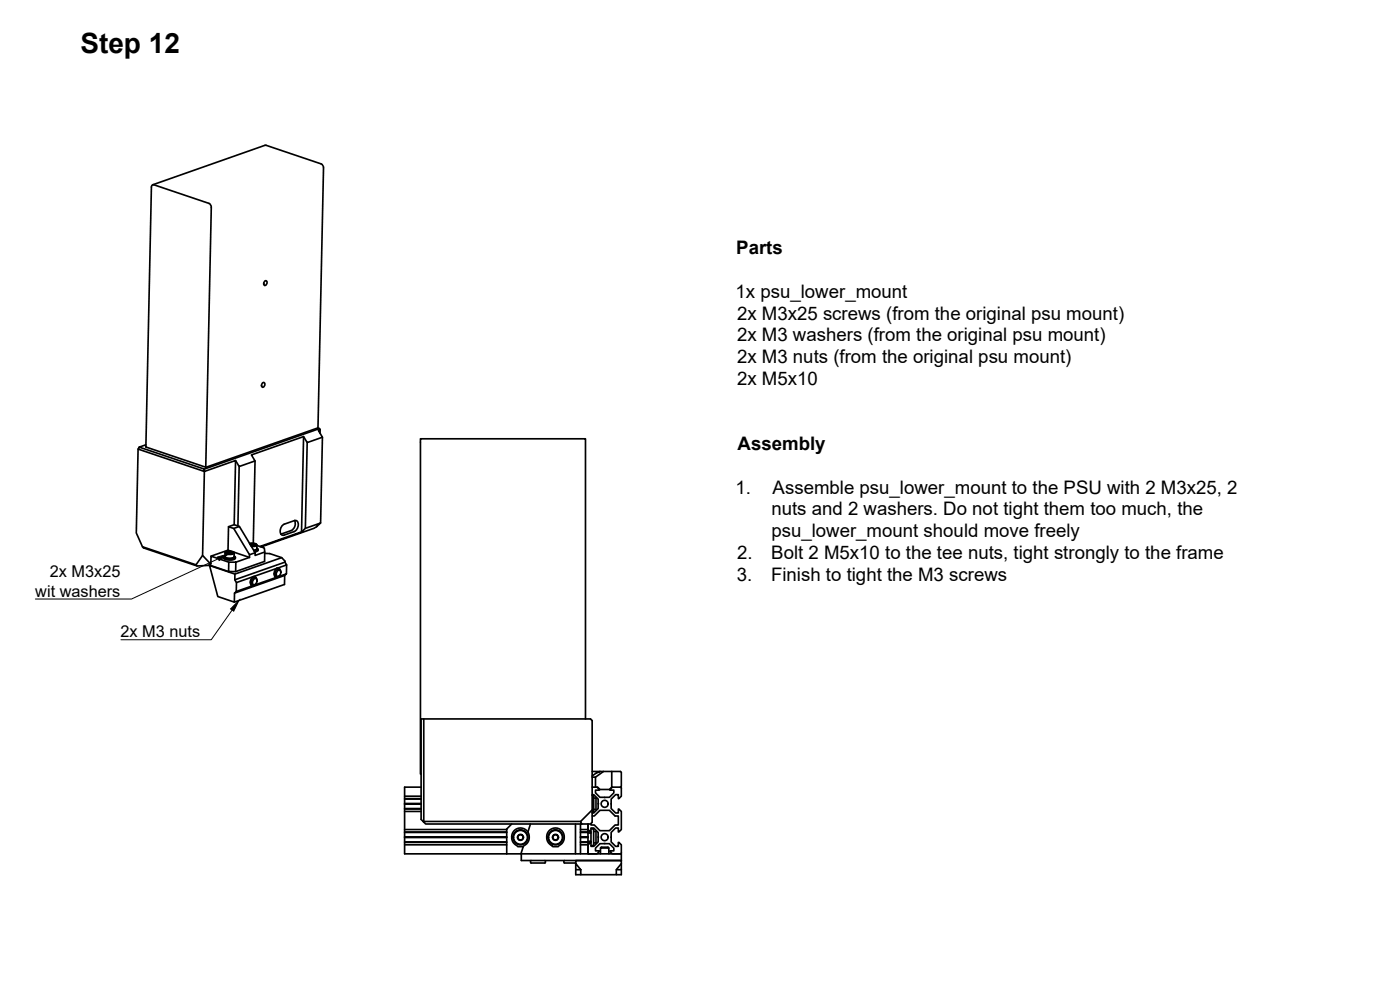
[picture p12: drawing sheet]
<svg xmlns="http://www.w3.org/2000/svg" width="420mm" height="297mm" viewBox="0 0 420 297" stroke-linecap="round" stroke-linejoin="round" font-family="sans-serif">
<!-- layer: Visible -->
<g fill="none" stroke="#000" stroke-width=".5">
<path d="M45.8 55.4l33.9-11.8 16.7 5.6 .5 .4 .2 .8-1.7 78M79.5 84.4l.2-.2a.69 .69 0 0 1 .4 .9 .69 .69 0 0 1-.8 .5l-.2-.5zM78.8 114.9l.2-.1a.69 .69 0 0 1 .4 .8 .69 .69 0 0 1-.8 .5l-.1-.4zM41.4 134.7l-.5 25.2 1.9 4.2 16 5.4 2-2.8M43.8 134.1l1.6-78 .5-.7 16.8 5.6 .7 .8-1.7 78.4M43.8 134.1l18 6.1 33.5-11.8 .6 .2-34.6 12.1M43.8 133.4l-2 .8-.4 .5 19.9 6.8v-.8l-19.5-6.5M71.8 140l-.4 17.8M76.5 138.3l-.5 24.7M91.1 131l-.6 28.6M92.2 132.8l-.6 25.7M95.7 129.4h.1"/>
<path d="M95.9 128.6l.2 .3-.6 .2 1.3 2.1-4.6 1.6-1.1-1.8-15.6 5.5 1 1.8-4.7 1.7-1.1-1.8M96.1 128.9v1.1M96.8 131.2l-.6 25.7M70.1 158.6l1.7-.6 4.8 7.8-1.7 .6zM70.1 158.6l-1.5-.6-.2 7.1M70.3 157.4l.4-19.2-9.4 3.3-.5 25.2 2.5 2.5M71.8 158l-1.5-.6-1.7 .6M84.9 157.5l3.5-1.3a1.14 1.14 0 0 1 1.1 .5 1.14 1.14 0 0 1 0 1.3 2.13 2.13 0 0 1-1.2 1.5l-3.1 1.1a1.14 1.14 0 0 1-1.1-.6 1.14 1.14 0 0 1 .1-1.2zM88.4 156.2a2.3 2.3 0 0 1-1 3l-3.1 1.1M95.1 158h.1M42.8 164.1l.3 .3 16 5.4 3.7-.3 2.6 9.5 4.9 1.7 .1-2.7 .5-.5 .1-2.7-.5-.8v-1.8l-7.6-2.5M58.8 169.5l.3 .3"/>
<path d="M63.2 169.2l-.6 .4M67.1 167.1v.3a2.85 2.85 0 0 0 3.5 .1v-.3M67.5 166.8l-.4 .4a3 3 0 0 0 3.5 .1l-.3-.5M67.5 165.9v1.1a2.24 2.24 0 0 0 2.8 .1v-1.2M67.6 167.2a2.34 2.34 0 0 0 2.6 0M67.8 165.6a2.25 2.25 0 0 1 2.4 .2 1.98 1.98 0 0 1-2.5 0zM67.8 165.6l-.3 .2a2.16 2.16 0 0 0 2.8 .1l-.2-.3 4.8 1.6M68.4 165.1l.9 .3M68.4 165.1l-5.1 1.8M68.7 168.7h2.1l-.1 2.8h-2.1zM68.7 168.7l-5.4-1.8v2.3l-.5 .3 5.8 2M68.7 165.5v.5"/>
<path d="M68.7 165.5l-.5 .2a1.13 1.13 0 0 0 1.4 .1M68.7 165.5l.7 .1M69.4 165.6v.4M69.4 165.6l.2 .2M69.6 165.8v.1M69.6 165.8l-.2-.2-.7-.1-.5 .2 .1 .2M74.9 167.2l-4.1 1.5M74.9 166.4v.8M74.9 163h1.2l.8 .3-.4 .4-1.2 .1M75.1 163.3l.4-.2 .7 .1 .2 .2M75.3 175.5l.6 .1M75.5 163.1v.5"/>
<path d="M75.5 163.1l-.5 .2M75.5 163.1l.7 .1M75.9 173.1a1.84 1.84 0 0 0-.3 2.7l-4.7 1.7M75.9 173l.8 .3M76.2 175.7l-.6 .1M76.2 173.7l.3-.1a.97 .97 0 0 1 .6 1.1 .97 .97 0 0 1-.9 .8 1.1 1.1 0 0 1 0-1.8zM76.2 163.2v.4M76.2 163.2l.2 .2M76.2 172.9l.7 .5M76.4 163.4v.1M76.4 163.4l-1.2 .1M76.9 163.2l.2 .3-.3 .3-1.3 .2"/>
<path d="M77 164.9l-.8 .3M77.1 164.4l.3 .6-1.1 .4M77.1 163.7l2.2 .7 .1 4.1-8.7 3M77.1 163.5l-.1 1.3-.9 .3M77.1 174.1a.74 .74 0 0 0-.5-.9 .74 .74 0 0 0-.9 .6l-.3 .8a.74 .74 0 0 0 .4 1 .74 .74 0 0 0 1-.4M77.4 164.8a.74 .74 0 0 1-1 .8M78 164l12.5-4.4 1.1-1.1 4.6-1.6-1.9 1.6-15.9 5.6M79.4 166l1.5 .1 3.6 1.2 1 1.1v.3l-15 5.3M79.5 165.6l-2.9 1v-.8M82.4 172.9l.6 .2M82.8 173.4l-6.4 2.1M83 170.5l-12 4.3"/>
<path d="M83 170.5a1.84 1.84 0 0 0-.2 2.8M83.1 170.5l.7 .3M83.3 173.1v.1M83.3 171.2l.3-.1a.97 .97 0 0 1 .7 1.1 .97 .97 0 0 1-1 .8 1.1 1.1 0 0 1 0-1.8zM83.4 170.4l.6 .5M83.4 173.1l-.6 .3M84.3 171.6a.74 .74 0 0 0-.6-.9 .74 .74 0 0 0-.9 .6l-.2 .8a.74 .74 0 0 0 .3 1 .74 .74 0 0 0 1-.4M84.3 160.3h.1M84.5 167.3l-14 4.9M85.4 172.7v2.7l-15.1 5.3M85.5 168.7l.5 .8-3 1M86 172.2l-.6 .5-15 5.3"/>
<path d="M86 169.5v2.7l-2.4 .8M127.2 215.7v30.8M175.7 215.7v-84h-49.5v100.5h.2M121.4 238.9h5M121.4 239.6h5M121.4 239.8h5M126.4 236.2h-5v5.1M177.7 236.2h1.5l.7 .9h-1.2v.8l1.3 1.3 1.5 .1 1.4-.1 1.3-1.3v-.8h-1.2l.8-.9h2.4M177.7 238.4h.5l1.3 1.4 .1 1.4-.1 1.4-1.3 1.3h-.5M177.7 238.7h.5v5h-.5M177.7 231.5h2.4l-1.2 .5-1.2 .8M178.2 239.5h.7v3.4h-.7"/>
<path d="M178.7 233.2v3M180.1 231.5h6.1l.3 .2v4.2l-.3 .3M181.1 231.5l-2.4 1.7h-1M183.6 231.5v4.7l-.7 .7h-2.9l-.8-.7M183.6 236.2h.2M186.2 236.2l.3 .2v2.5l-.9 .7v-1.2h-.9l-1.3 1.4-.1 1.4 .1 1.4 1.3 1.3h.9v-1.2l.9 .8v5.4l-.9 .7v-1.2h-.9l-1.3 1.4-.1 1.4 .1 1.4 1.3 1.3h.9v-1.2l.9 .8-.1 2.6-2.6 .1-.8-.9h1.2v-.8l-1.3-1.4-1.4-.1-1.5 .1-1.3 1.4v.8h1.2l-.7 .9-2.7-.1v-2.6l.9-.8v1.2h.8l1.3-1.3v-2.8l-1.3-1.4h-.8v1.2h-.2l-.7-.7v-1.7v1.7h-2.3M121.4 241.3v14.9h30.7M121.4 241.1h5M121.4 241.2h5M121.4 241.3h5M121.4 253.5h30.7M121.4 252.7h30.7"/>
<path d="M121.4 252.6h30.7M121.4 251.3h30.7M121.4 251.2h30.7M121.4 251.1h30.7M121.4 249.8h30.7M121.4 249.6h30.7M121.4 248.9h30.7M121.4 243.5h5M121.4 242.7h5M121.4 242.6h5M127 246.5l-.6-.6v-30.2h50.8l.5 .5v30.5l-.5 .5h-2.6M127 246.5h47.3l.3 .7h-46.8z"/>
<path d="M152.1 256.2h20.6M153.6 247.2l-1.5 1.5v7.5M156.5 256.2v2h30v-2h-12.3M158.4 249.7l-1-1-1.5-.3-1.4 .6-.8 1.3-.1 1.5 .6 1.3 1.2 .9h1.6M159.2 247.2l-.8 2.5 .4 1.1-.1 1.3-.5 .9-1.2 1-.7 2.2M163.5 258.2l.2 .4-.2 .3h-4.1l-.2-.3 .2-.4M164.8 249.2l1-.6 1.2-.1 1.1 .4 .9 .9 .3 1.1-.1 1.2-.5 .9-1.2 1h-1.6l-1.5-1.4-.3-1.8zM169.4 258.2l-.2 .4 .2 .3h3.4M172.7 247.2v9h1.5v-9M172.8 259.1v-.9h13.7v.9l-1.5 1.8v1.5h-10.7v-1.5h-1.5v-1.8l1.5 1.8M176.5 252.7v.8h-2.3M176.5 252.6l-2.3 .1"/>
<path d="M176.5 251.3v1.3h-2.3M176.5 251.2l-2.3 .1M176.5 251.1l-2.3 .1M176.5 249.8v1.3h-2.3M176.5 249.6l-2.3 .2M176.5 248.9v.7h-2.3M176.5 248.9l.7 .7v.3M176.5 249.9h.9M176.5 252.4h.9M177.2 252.4v.3l-.7 .8v2.7M177.4 248.7h.8v5h-.8M177.4 249.6v3.1"/>
<path d="M177.7 244.8h.6l1.7-1.7h2.9l1.7 1.7h1v2.7h-1l-1.7 1.7h-2.9l-1.7-1.7h-.9v-.4M177.7 243l-3.4 3.5M178.2 249.5h.7v3.4h-.7M180.2 254.4v1.8M180.5 254.2h2l.2 .2h-2.5zM182.7 254.4v1.8M186.5 259.1v1.8h-1.5M172.8 260.9v1.5h1.5M186.5 260.9v1.5h-1.5"/>
<circle cx="156.2" cy="251.2" r=".87"/>
<circle cx="156.2" cy="251.2" r=".89"/>
<circle cx="156.2" cy="251.2" r="2.08"/>
<circle cx="156.2" cy="251.2" r="2.25"/>
<circle cx="166.7" cy="251.2" r=".87"/>
<circle cx="166.7" cy="251.2" r=".89"/>
<circle cx="166.7" cy="251.2" r="2.08"/>
<circle cx="166.7" cy="251.2" r="2.25"/>
<circle cx="181.5" cy="251.2" r="1.05"/>
<circle cx="181.5" cy="241.2" r="1.05"/>
</g>
<!-- layer: Annotations -->
<path d="M65.3 167.1l3.4-.9-2.9 2zM71.7 180.2l-1.6 3.2-.9-.7z" fill="#000" stroke="#000" stroke-width=".3"/>
<path d="M65.5 167.7l-26 12h-28.9M69.7 183l-6.3 9h-27.1" fill="none" stroke="#000" stroke-width=".3"/>
<text font-size="8.4" x="24.2" y="15.9">Step 12</text>
<g font-size="5.6">
<text x="221" y="76.3">Parts</text>
<text x="220.8" y="89.3">1x psu_lower_mount</text>
<text x="221.2" y="95.9">2x M3x25 screws (from the original psu mount)</text>
<text x="221.2" y="102.4">2x M3 washers (from the original psu mount)</text>
<text x="221.2" y="109">2x M3 nuts (from the original psu mount)</text>
<text x="221.2" y="115.5">2x M5x10</text>
<text x="221.4" y="135.1">Assembly</text>
<text x="220.8" y="148.1">1.</text>
<text x="231.9" y="148.1">Assemble psu_lower_mount to the PSU with 2 M3x25, 2</text>
<text x="231.5" y="154.6">nuts and 2 washers. Do not tight them too much, the</text>
<text x="231.5" y="161.2">psu_lower_mount should move freely</text>
<text x="221.2" y="167.8">2.</text>
<text x="231.5" y="167.8">Bolt 2 M5x10 to the tee nuts, tight strongly to the frame</text>
<text x="221.1" y="174.3">3.</text>
<text x="231.4" y="174.3">Finish to tight the M3 screws</text>
</g>
<g font-size="4.9">
<text x="14.9" y="173.2">2x M3x25</text>
<text x="10.6" y="179">wit washers</text>
<text x="36.1" y="191.3">2x M3 nuts</text>
</g>
</svg>
